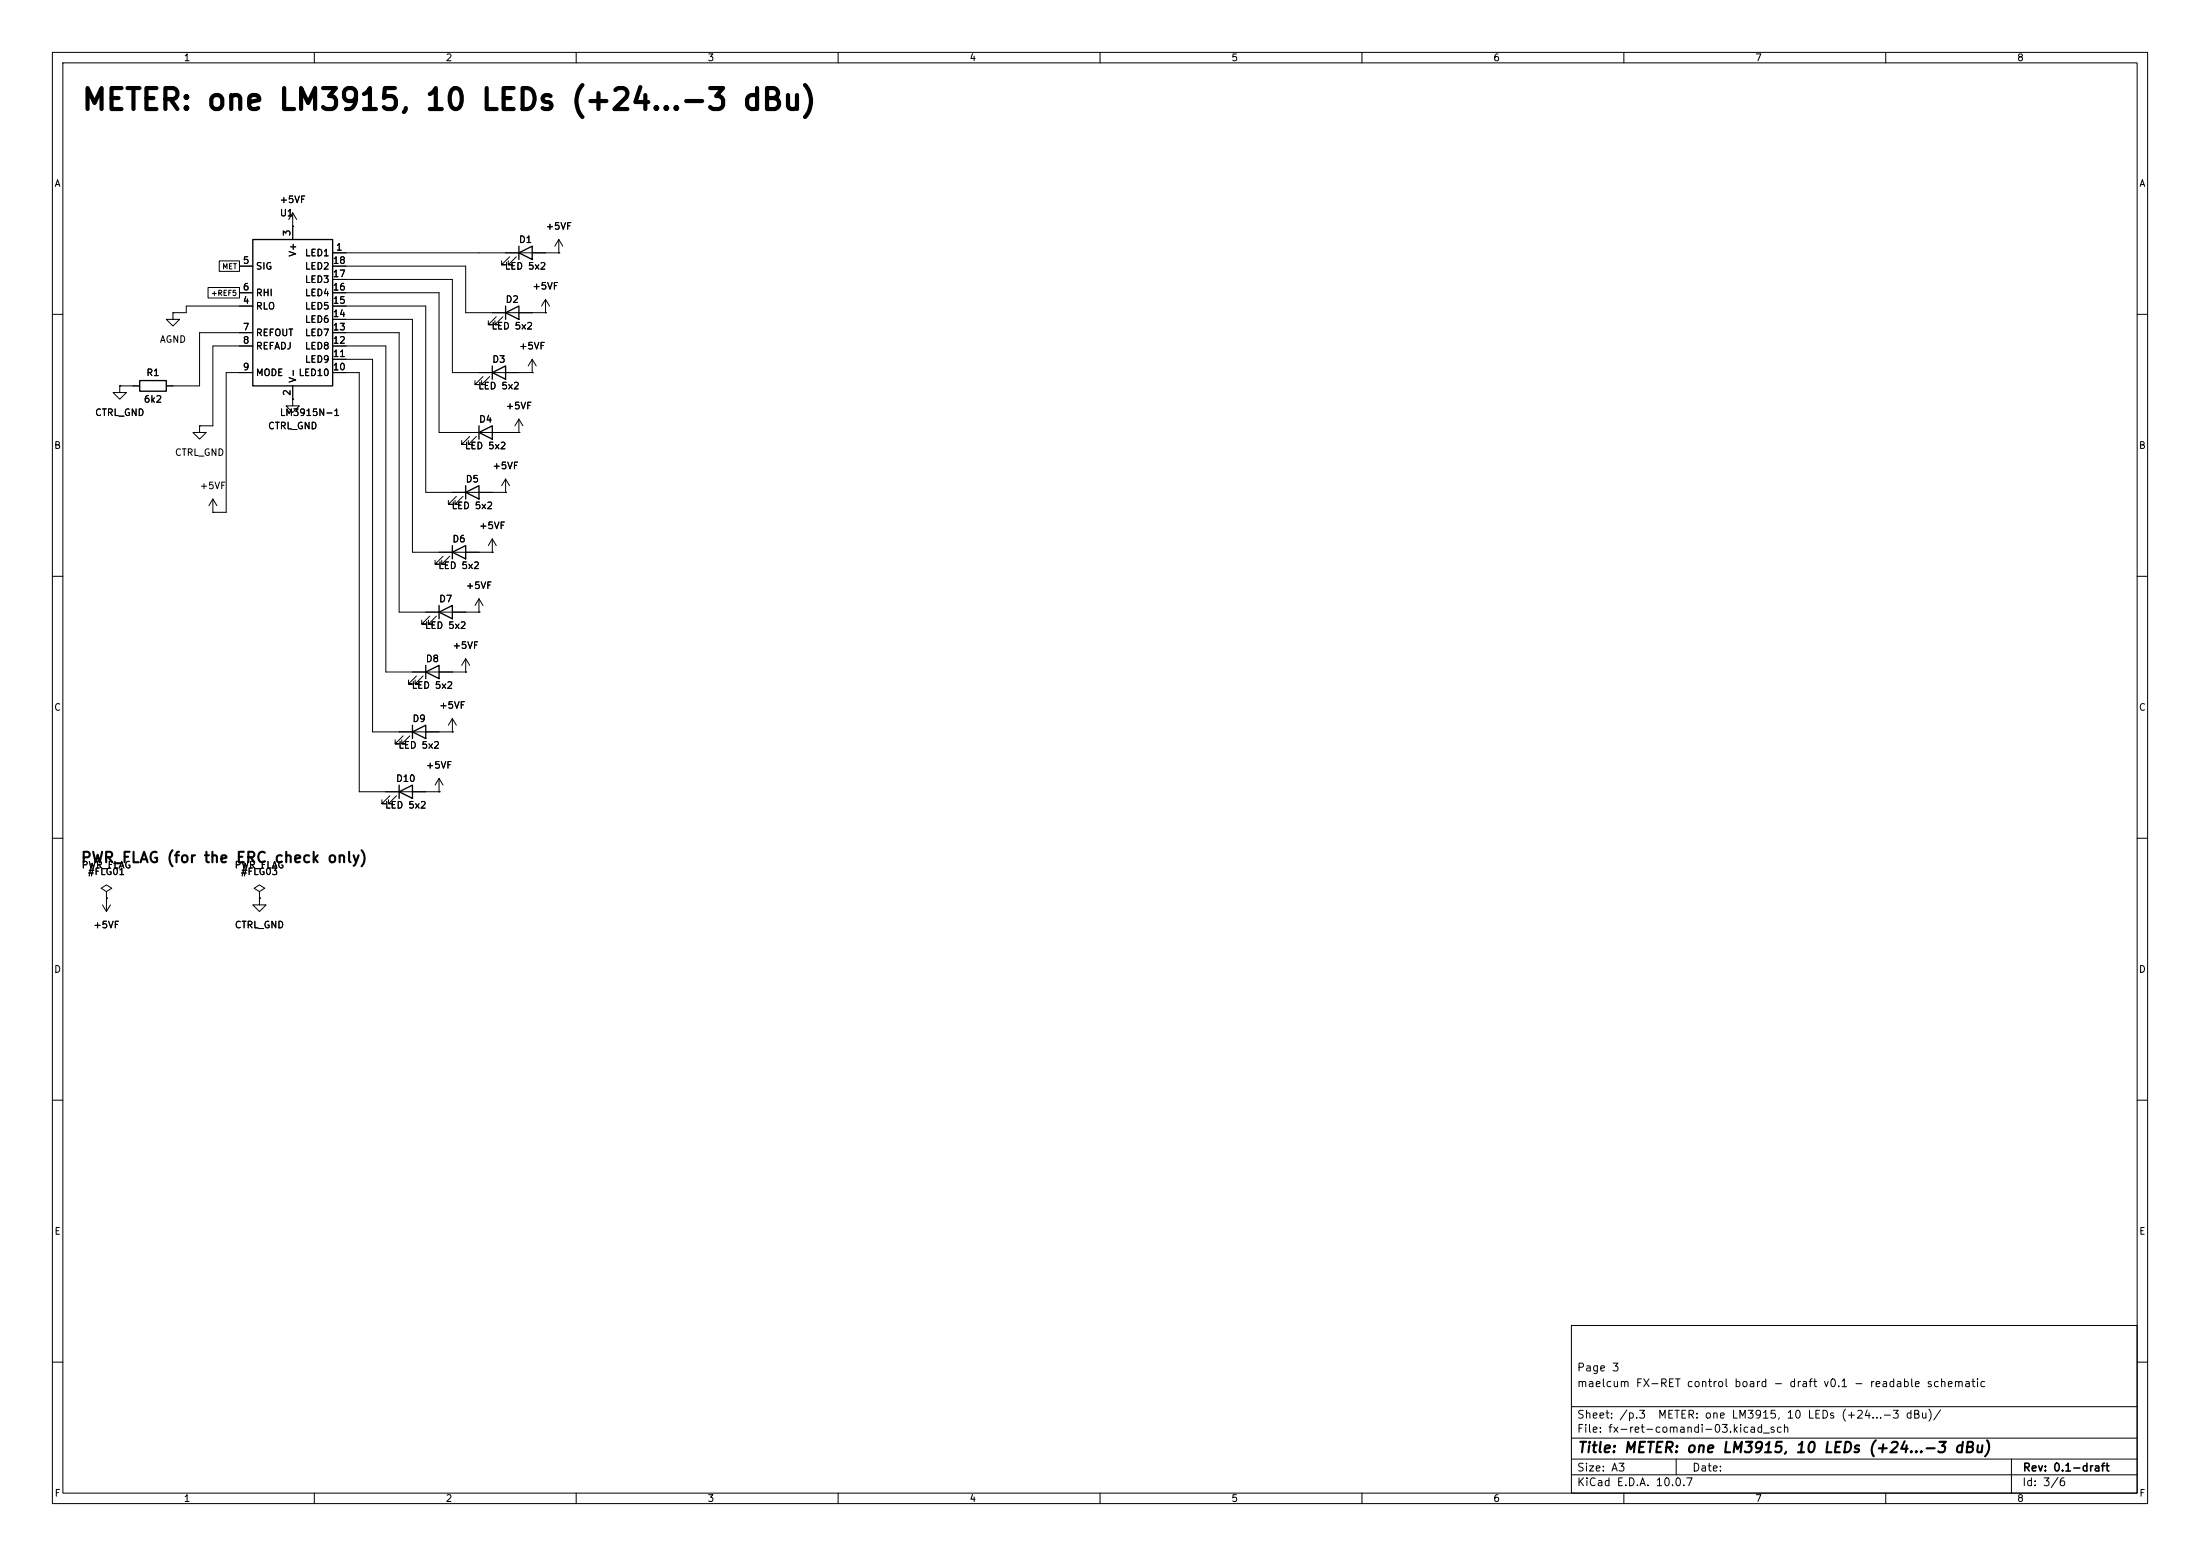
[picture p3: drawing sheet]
(kicad_sch
 (version 20260101)
 (generator "eeschema")
 (generator_version "10.0")
 (paper "A3")
 (title_block
  (title "METER: one LM3915, 10 LEDs (+24...-3 dBu)")
  (rev "0.1-draft")
  (comment 1 "maelcum FX-RET control board - draft v0.1 - readable schematic")
  (comment 2 "Page 3"))
 (lib_symbols
  (symbol
   "Driver_LED:LM3914N" (exclude_from_sim no) (in_bom yes) (on_board yes)
   (in_pos_files yes)
   (duplicate_pin_numbers_are_jumpers no)
   (property
    "Reference"
    "U" (at -6.35 14.224 0) (show_name no) (do_not_autoplace no) (effects (font (size 1.27 1.27))))
   (property
    "Value"
    "LM3914N" (at 5.588 14.224 0) (show_name no) (do_not_autoplace no) (effects (font (size 1.27 1.27))))
   (property
    "Footprint"
    "Package_DIP:DIP-18_W7.62mm" (at 0 0 0) (show_name no) (do_not_autoplace no) (hide yes) (effects (font (size 1.27 1.27))))
   (property
    "Datasheet"
    "https://www.ti.com/lit/ds/symlink/lm3914.pdf" (at 0 0 0) (show_name no) (do_not_autoplace no) (hide yes) (effects (font (size 1.27 1.27))))
   (property
    "Description"
    "10 LED Dot/Bar Display Driver, DIP-18" (at 0 0 0) (show_name no) (do_not_autoplace no) (hide yes) (effects (font (size 1.27 1.27))))
   (property
    "ki_keywords"
    "LED driver bar dot" (at 0 0 0) (show_name no) (do_not_autoplace no) (hide yes) (effects (font (size 1.27 1.27))))
   (property
    "ki_fp_filters"
    "DIP*W7.62mm*" (at 0 0 0) (show_name no) (do_not_autoplace no) (hide yes) (effects (font (size 1.27 1.27))))
   (symbol
    "LM3914N_0_1"
    (rectangle (start -7.62 12.7) (end 7.62 -15.24) (stroke (width 0.254) (type default)) (fill (type background))))
   (symbol
    "LM3914N_1_1"
    (pin
    open_collector
    line (at 10.16 10.16 180) (length 2.54) (name
    "LED1" (effects (font (size 1.27 1.27)))) (number
    "1" (effects (font (size 1.27 1.27)))))
    (pin
    power_in
    line (at 0 -17.78 90) (length 2.54) (name
    "V-" (effects (font (size 1.27 1.27)))) (number
    "2" (effects (font (size 1.27 1.27)))))
    (pin
    power_in
    line (at 0 15.24 270) (length 2.54) (name
    "V+" (effects (font (size 1.27 1.27)))) (number
    "3" (effects (font (size 1.27 1.27)))))
    (pin
    input
    line (at -10.16 0 0) (length 2.54) (name
    "RLO" (effects (font (size 1.27 1.27)))) (number
    "4" (effects (font (size 1.27 1.27)))))
    (pin
    input
    line (at -10.16 7.62 0) (length 2.54) (name
    "SIG" (effects (font (size 1.27 1.27)))) (number
    "5" (effects (font (size 1.27 1.27)))))
    (pin
    input
    line (at -10.16 2.54 0) (length 2.54) (name
    "RHI" (effects (font (size 1.27 1.27)))) (number
    "6" (effects (font (size 1.27 1.27)))))
    (pin
    output
    line (at -10.16 -5.08 0) (length 2.54) (name
    "REFOUT" (effects (font (size 1.27 1.27)))) (number
    "7" (effects (font (size 1.27 1.27)))))
    (pin
    input
    line (at -10.16 -7.62 0) (length 2.54) (name
    "REFADJ" (effects (font (size 1.27 1.27)))) (number
    "8" (effects (font (size 1.27 1.27)))))
    (pin
    input
    line (at -10.16 -12.7 0) (length 2.54) (name
    "MODE" (effects (font (size 1.27 1.27)))) (number
    "9" (effects (font (size 1.27 1.27)))))
    (pin
    open_collector
    line (at 10.16 -12.7 180) (length 2.54) (name
    "LED10" (effects (font (size 1.27 1.27)))) (number
    "10" (effects (font (size 1.27 1.27)))))
    (pin
    open_collector
    line (at 10.16 -10.16 180) (length 2.54) (name
    "LED9" (effects (font (size 1.27 1.27)))) (number
    "11" (effects (font (size 1.27 1.27)))))
    (pin
    open_collector
    line (at 10.16 -7.62 180) (length 2.54) (name
    "LED8" (effects (font (size 1.27 1.27)))) (number
    "12" (effects (font (size 1.27 1.27)))))
    (pin
    open_collector
    line (at 10.16 -5.08 180) (length 2.54) (name
    "LED7" (effects (font (size 1.27 1.27)))) (number
    "13" (effects (font (size 1.27 1.27)))))
    (pin
    open_collector
    line (at 10.16 -2.54 180) (length 2.54) (name
    "LED6" (effects (font (size 1.27 1.27)))) (number
    "14" (effects (font (size 1.27 1.27)))))
    (pin
    open_collector
    line (at 10.16 0 180) (length 2.54) (name
    "LED5" (effects (font (size 1.27 1.27)))) (number
    "15" (effects (font (size 1.27 1.27)))))
    (pin
    open_collector
    line (at 10.16 2.54 180) (length 2.54) (name
    "LED4" (effects (font (size 1.27 1.27)))) (number
    "16" (effects (font (size 1.27 1.27)))))
    (pin
    open_collector
    line (at 10.16 5.08 180) (length 2.54) (name
    "LED3" (effects (font (size 1.27 1.27)))) (number
    "17" (effects (font (size 1.27 1.27)))))
    (pin
    open_collector
    line (at 10.16 7.62 180) (length 2.54) (name
    "LED2" (effects (font (size 1.27 1.27)))) (number
    "18" (effects (font (size 1.27 1.27))))))
   (embedded_fonts no))
  (symbol
   "Device:LED"
   (pin_numbers (hide yes))
   (pin_names
    (offset 1.016) (hide yes)) (exclude_from_sim no) (in_bom yes) (on_board yes)
   (in_pos_files yes)
   (duplicate_pin_numbers_are_jumpers no)
   (property
    "Reference"
    "D" (at 0 2.54 0) (show_name no) (do_not_autoplace no) (effects (font (size 1.27 1.27))))
   (property
    "Value"
    "LED" (at 0 -2.54 0) (show_name no) (do_not_autoplace no) (effects (font (size 1.27 1.27))))
   (property
    "Footprint"
    "" (at 0 0 0) (show_name no) (do_not_autoplace no) (hide yes) (effects (font (size 1.27 1.27))))
   (property
    "Datasheet"
    "" (at 0 0 0) (show_name no) (do_not_autoplace no) (hide yes) (effects (font (size 1.27 1.27))))
   (property
    "Description"
    "Light emitting diode" (at 0 0 0) (show_name no) (do_not_autoplace no) (hide yes) (effects (font (size 1.27 1.27))))
   (property
    "Sim.Pins"
    "1=K 2=A" (at 0 0 0) (show_name no) (do_not_autoplace no) (hide yes) (effects (font (size 1.27 1.27))))
   (property
    "ki_keywords"
    "LED diode" (at 0 0 0) (show_name no) (do_not_autoplace no) (hide yes) (effects (font (size 1.27 1.27))))
   (property
    "ki_fp_filters"
    "LED* LED_SMD:* LED_THT:*" (at 0 0 0) (show_name no) (do_not_autoplace no) (hide yes) (effects (font (size 1.27 1.27))))
   (symbol
    "LED_0_1"
    (polyline (pts (xy -3.048 -0.762) (xy -4.572 -2.286) (xy -3.81 -2.286) (xy -4.572 -2.286) (xy -4.572 -1.524)) (stroke (width 0) (type default)) (fill (type none)))
    (polyline (pts (xy -1.778 -0.762) (xy -3.302 -2.286) (xy -2.54 -2.286) (xy -3.302 -2.286) (xy -3.302 -1.524)) (stroke (width 0) (type default)) (fill (type none)))
    (polyline (pts (xy -1.27 0) (xy 1.27 0)) (stroke (width 0) (type default)) (fill (type none)))
    (polyline (pts (xy -1.27 -1.27) (xy -1.27 1.27)) (stroke (width 0.254) (type default)) (fill (type none)))
    (polyline (pts (xy 1.27 -1.27) (xy 1.27 1.27) (xy -1.27 0) (xy 1.27 -1.27)) (stroke (width 0.254) (type default)) (fill (type none))))
   (symbol
    "LED_1_1"
    (pin
    passive
    line (at -3.81 0 0) (length 2.54) (name
    "K" (effects (font (size 1.27 1.27)))) (number
    "1" (effects (font (size 1.27 1.27)))))
    (pin
    passive
    line (at 3.81 0 180) (length 2.54) (name
    "A" (effects (font (size 1.27 1.27)))) (number
    "2" (effects (font (size 1.27 1.27))))))
   (embedded_fonts no))
  (symbol
   "power:+15V"
   (power global)
   (pin_numbers (hide yes))
   (pin_names
    (offset 0) (hide yes)) (exclude_from_sim no) (in_bom yes) (on_board yes)
   (in_pos_files yes)
   (duplicate_pin_numbers_are_jumpers no)
   (property
    "Reference"
    "#PWR" (at 0 -3.81 0) (show_name no) (do_not_autoplace no) (hide yes) (effects (font (size 1.27 1.27))))
   (property
    "Value"
    "+15V" (at 0 3.556 0) (show_name no) (do_not_autoplace no) (effects (font (size 1.27 1.27))))
   (property
    "Footprint"
    "" (at 0 0 0) (show_name no) (do_not_autoplace no) (hide yes) (effects (font (size 1.27 1.27))))
   (property
    "Datasheet"
    "" (at 0 0 0) (show_name no) (do_not_autoplace no) (hide yes) (effects (font (size 1.27 1.27))))
   (property
    "Description"
    "Power symbol creates a global label with name \"+15V\"" (at 0 0 0) (show_name no) (do_not_autoplace no) (hide yes) (effects (font (size 1.27 1.27))))
   (property
    "ki_keywords"
    "global power" (at 0 0 0) (show_name no) (do_not_autoplace no) (hide yes) (effects (font (size 1.27 1.27))))
   (symbol
    "+15V_0_1"
    (polyline (pts (xy -0.762 1.27) (xy 0 2.54)) (stroke (width 0) (type default)) (fill (type none)))
    (polyline (pts (xy 0 2.54) (xy 0.762 1.27)) (stroke (width 0) (type default)) (fill (type none)))
    (polyline (pts (xy 0 0) (xy 0 2.54)) (stroke (width 0) (type default)) (fill (type none))))
   (symbol
    "+15V_1_1"
    (pin
    power_in
    line (at 0 0 90) (length 0) (name
    "" (effects (font (size 1.27 1.27)))) (number
    "1" (effects (font (size 1.27 1.27))))))
   (embedded_fonts no))
  (symbol
   "power:GND"
   (power global)
   (pin_numbers (hide yes))
   (pin_names
    (offset 0) (hide yes)) (exclude_from_sim no) (in_bom yes) (on_board yes)
   (in_pos_files yes)
   (duplicate_pin_numbers_are_jumpers no)
   (property
    "Reference"
    "#PWR" (at 0 -6.35 0) (show_name no) (do_not_autoplace no) (hide yes) (effects (font (size 1.27 1.27))))
   (property
    "Value"
    "GND" (at 0 -3.81 0) (show_name no) (do_not_autoplace no) (effects (font (size 1.27 1.27))))
   (property
    "Footprint"
    "" (at 0 0 0) (show_name no) (do_not_autoplace no) (hide yes) (effects (font (size 1.27 1.27))))
   (property
    "Datasheet"
    "" (at 0 0 0) (show_name no) (do_not_autoplace no) (hide yes) (effects (font (size 1.27 1.27))))
   (property
    "Description"
    "Power symbol creates a global label with name \"GND\" , ground" (at 0 0 0) (show_name no) (do_not_autoplace no) (hide yes) (effects (font (size 1.27 1.27))))
   (property
    "ki_keywords"
    "global power" (at 0 0 0) (show_name no) (do_not_autoplace no) (hide yes) (effects (font (size 1.27 1.27))))
   (symbol
    "GND_0_1"
    (polyline (pts (xy 0 0) (xy 0 -1.27) (xy 1.27 -1.27) (xy 0 -2.54) (xy -1.27 -1.27) (xy 0 -1.27)) (stroke (width 0) (type default)) (fill (type none))))
   (symbol
    "GND_1_1"
    (pin
    power_in
    line (at 0 0 270) (length 0) (name
    "" (effects (font (size 1.27 1.27)))) (number
    "1" (effects (font (size 1.27 1.27))))))
   (embedded_fonts no))
  (symbol
   "Device:R"
   (pin_numbers (hide yes))
   (pin_names
    (offset 0)) (exclude_from_sim no) (in_bom yes) (on_board yes)
   (in_pos_files yes)
   (duplicate_pin_numbers_are_jumpers no)
   (property
    "Reference"
    "R" (at 2.032 0 90) (show_name no) (do_not_autoplace no) (effects (font (size 1.27 1.27))))
   (property
    "Value"
    "R" (at 0 0 90) (show_name no) (do_not_autoplace no) (effects (font (size 1.27 1.27))))
   (property
    "Footprint"
    "" (at -1.778 0 90) (show_name no) (do_not_autoplace no) (hide yes) (effects (font (size 1.27 1.27))))
   (property
    "Datasheet"
    "" (at 0 0 0) (show_name no) (do_not_autoplace no) (hide yes) (effects (font (size 1.27 1.27))))
   (property
    "Description"
    "Resistor" (at 0 0 0) (show_name no) (do_not_autoplace no) (hide yes) (effects (font (size 1.27 1.27))))
   (property
    "ki_keywords"
    "R res resistor" (at 0 0 0) (show_name no) (do_not_autoplace no) (hide yes) (effects (font (size 1.27 1.27))))
   (property
    "ki_fp_filters"
    "R_*" (at 0 0 0) (show_name no) (do_not_autoplace no) (hide yes) (effects (font (size 1.27 1.27))))
   (symbol
    "R_0_1"
    (rectangle (start -1.016 -2.54) (end 1.016 2.54) (stroke (width 0.254) (type default)) (fill (type none))))
   (symbol
    "R_1_1"
    (pin
    passive
    line (at 0 3.81 270) (length 1.27) (name
    "" (effects (font (size 1.27 1.27)))) (number
    "1" (effects (font (size 1.27 1.27)))))
    (pin
    passive
    line (at 0 -3.81 90) (length 1.27) (name
    "" (effects (font (size 1.27 1.27)))) (number
    "2" (effects (font (size 1.27 1.27))))))
   (embedded_fonts no))
  (symbol
   "power:PWR_FLAG"
   (power global)
   (pin_numbers (hide yes))
   (pin_names
    (offset 0) (hide yes)) (exclude_from_sim no) (in_bom yes) (on_board yes)
   (in_pos_files yes)
   (duplicate_pin_numbers_are_jumpers no)
   (property
    "Reference"
    "#FLG" (at 0 1.905 0) (show_name no) (do_not_autoplace no) (hide yes) (effects (font (size 1.27 1.27))))
   (property
    "Value"
    "PWR_FLAG" (at 0 3.81 0) (show_name no) (do_not_autoplace no) (effects (font (size 1.27 1.27))))
   (property
    "Footprint"
    "" (at 0 0 0) (show_name no) (do_not_autoplace no) (hide yes) (effects (font (size 1.27 1.27))))
   (property
    "Datasheet"
    "" (at 0 0 0) (show_name no) (do_not_autoplace no) (hide yes) (effects (font (size 1.27 1.27))))
   (property
    "Description"
    "Special symbol for telling ERC where power comes from" (at 0 0 0) (show_name no) (do_not_autoplace no) (hide yes) (effects (font (size 1.27 1.27))))
   (property
    "ki_keywords"
    "flag power" (at 0 0 0) (show_name no) (do_not_autoplace no) (hide yes) (effects (font (size 1.27 1.27))))
   (symbol
    "PWR_FLAG_0_0"
    (pin
    power_out
    line (at 0 0 90) (length 0) (name
    "" (effects (font (size 1.27 1.27)))) (number
    "1" (effects (font (size 1.27 1.27))))))
   (symbol
    "PWR_FLAG_0_1"
    (polyline (pts (xy 0 0) (xy 0 1.27) (xy -1.016 1.905) (xy 0 2.54) (xy 1.016 1.905) (xy 0 1.27)) (stroke (width 0) (type default)) (fill (type none))))
   (embedded_fonts no)))
 (text
  "METER: one LM3915, 10 LEDs (+24...-3 dBu)"
  (exclude_from_sim no)
  (at 15.24 21.59 0)
  (effects (font (size 4 4)
    (bold yes)) (justify left bottom)))
 (symbol
  (lib_id "Driver_LED:LM3914N")
  (at 55.88 58.42 0)
  (unit 1)
  (body_style 1)
  (exclude_from_sim no)
  (in_bom yes)
  (on_board yes)
  (dnp no)
  (property
   "Reference"
   "U1" (at 53.34 40.64 0) (effects (font (size 1.27 1.27)) (justify left)))
  (property
   "Value"
   "LM3915N-1" (at 53.34 78.74 0) (effects (font (size 1.27 1.27)) (justify left)))
  (property
   "Footprint"
   "Package_DIP:DIP-18_W7.62mm" (at 55.88 58.42 0) (effects (font (size 1.27 1.27)) (justify left) (hide yes)))
  (property
   "Datasheet"
   "" (at 55.88 58.42 0) (effects (font (size 1.27 1.27)) (justify left) (hide yes)))
  (property
   "Nota"
   "barra METER, 10 segmenti da 3 dB sotto +REF5; modo barra (MODE a V+); V- a CTRL_GND: le correnti dei LED restano fuori da AGND" (at 55.88 58.42 0) (effects (font (size 1.27 1.27)) (justify left) (hide yes)))
  (pin
   "1")
  (pin
   "2")
  (pin
   "3")
  (pin
   "4")
  (pin
   "5")
  (pin
   "6")
  (pin
   "7")
  (pin
   "8")
  (pin
   "9")
  (pin
   "10")
  (pin
   "11")
  (pin
   "12")
  (pin
   "13")
  (pin
   "14")
  (pin
   "15")
  (pin
   "16")
  (pin
   "17")
  (pin
   "18")
  (instances (project
    "fx-ret-comandi" (path
    "/98a1ab3a-1169-5542-a25f-c364f981c8a1/ee91338d-f47b-5966-a663-c1560226fdbf" (reference "U1") (unit 1)))))
 (wire
  (pts (xy 66.04 48.26) (xy 91.44 48.26))
  (stroke (width 0) (type default)))
 (symbol
  (lib_id "Device:LED")
  (at 100.33 48.26 0)
  (unit 1)
  (body_style 1)
  (exclude_from_sim no)
  (in_bom yes)
  (on_board yes)
  (dnp no)
  (property
   "Reference"
   "D1" (at 100.33 45.72 0) (effects (font (size 1.27 1.27))))
  (property
   "Value"
   "LED 5x2" (at 100.33 50.8 0) (effects (font (size 1.27 1.27))))
  (property
   "Footprint"
   "LED_THT:LED_Rectangular_W5.0mm_H2.0mm" (at 100.33 48.26 0) (effects (font (size 1.27 1.27)) (justify left) (hide yes)))
  (property
   "Datasheet"
   "" (at 100.33 48.26 0) (effects (font (size 1.27 1.27)) (justify left) (hide yes)))
  (property
   "Nota"
   "barra METER, segmento 1 di 10 (1 = soglia più bassa); colore: metering §3" (at 100.33 48.26 0) (effects (font (size 1.27 1.27)) (justify left) (hide yes)))
  (pin
   "1")
  (pin
   "2")
  (instances (project
    "fx-ret-comandi" (path
    "/98a1ab3a-1169-5542-a25f-c364f981c8a1/ee91338d-f47b-5966-a663-c1560226fdbf" (reference "D1") (unit 1)))))
 (wire
  (pts (xy 91.44 48.26) (xy 96.52 48.26))
  (stroke (width 0) (type default)))
 (wire
  (pts (xy 104.14 48.26) (xy 106.68 48.26))
  (stroke (width 0) (type default)))
 (symbol
  (lib_id "power:+15V")
  (at 106.68 48.26 0)
  (unit 1)
  (body_style 1)
  (exclude_from_sim no)
  (in_bom yes)
  (on_board yes)
  (dnp no)
  (property
   "Reference"
   "#PWR001" (at 106.68 48.26 0) (effects (font (size 1.27 1.27)) (justify left) (hide yes)))
  (property
   "Value"
   "+5VF" (at 106.68 43.18 0) (effects (font (size 1.27 1.27))))
  (property
   "Footprint"
   "" (at 106.68 48.26 0) (effects (font (size 1.27 1.27)) (justify left) (hide yes)))
  (property
   "Datasheet"
   "" (at 106.68 48.26 0) (effects (font (size 1.27 1.27)) (justify left) (hide yes)))
  (pin
   "1")
  (instances (project
    "fx-ret-comandi" (path
    "/98a1ab3a-1169-5542-a25f-c364f981c8a1/ee91338d-f47b-5966-a663-c1560226fdbf" (reference "#PWR001") (unit 1)))))
 (wire
  (pts (xy 66.04 50.8) (xy 88.9 50.8))
  (stroke (width 0) (type default)))
 (wire
  (pts (xy 88.9 50.8) (xy 88.9 59.69))
  (stroke (width 0) (type default)))
 (symbol
  (lib_id "Device:LED")
  (at 97.79 59.69 0)
  (unit 1)
  (body_style 1)
  (exclude_from_sim no)
  (in_bom yes)
  (on_board yes)
  (dnp no)
  (property
   "Reference"
   "D2" (at 97.79 57.15 0) (effects (font (size 1.27 1.27))))
  (property
   "Value"
   "LED 5x2" (at 97.79 62.23 0) (effects (font (size 1.27 1.27))))
  (property
   "Footprint"
   "LED_THT:LED_Rectangular_W5.0mm_H2.0mm" (at 97.79 59.69 0) (effects (font (size 1.27 1.27)) (justify left) (hide yes)))
  (property
   "Datasheet"
   "" (at 97.79 59.69 0) (effects (font (size 1.27 1.27)) (justify left) (hide yes)))
  (property
   "Nota"
   "barra METER, segmento 2 di 10 (1 = soglia più bassa); colore: metering §3" (at 97.79 59.69 0) (effects (font (size 1.27 1.27)) (justify left) (hide yes)))
  (pin
   "1")
  (pin
   "2")
  (instances (project
    "fx-ret-comandi" (path
    "/98a1ab3a-1169-5542-a25f-c364f981c8a1/ee91338d-f47b-5966-a663-c1560226fdbf" (reference "D2") (unit 1)))))
 (wire
  (pts (xy 88.9 59.69) (xy 93.98 59.69))
  (stroke (width 0) (type default)))
 (wire
  (pts (xy 101.6 59.69) (xy 104.14 59.69))
  (stroke (width 0) (type default)))
 (symbol
  (lib_id "power:+15V")
  (at 104.14 59.69 0)
  (unit 1)
  (body_style 1)
  (exclude_from_sim no)
  (in_bom yes)
  (on_board yes)
  (dnp no)
  (property
   "Reference"
   "#PWR002" (at 104.14 59.69 0) (effects (font (size 1.27 1.27)) (justify left) (hide yes)))
  (property
   "Value"
   "+5VF" (at 104.14 54.61 0) (effects (font (size 1.27 1.27))))
  (property
   "Footprint"
   "" (at 104.14 59.69 0) (effects (font (size 1.27 1.27)) (justify left) (hide yes)))
  (property
   "Datasheet"
   "" (at 104.14 59.69 0) (effects (font (size 1.27 1.27)) (justify left) (hide yes)))
  (pin
   "1")
  (instances (project
    "fx-ret-comandi" (path
    "/98a1ab3a-1169-5542-a25f-c364f981c8a1/ee91338d-f47b-5966-a663-c1560226fdbf" (reference "#PWR002") (unit 1)))))
 (wire
  (pts (xy 66.04 53.34) (xy 86.36 53.34))
  (stroke (width 0) (type default)))
 (wire
  (pts (xy 86.36 53.34) (xy 86.36 71.12))
  (stroke (width 0) (type default)))
 (symbol
  (lib_id "Device:LED")
  (at 95.25 71.12 0)
  (unit 1)
  (body_style 1)
  (exclude_from_sim no)
  (in_bom yes)
  (on_board yes)
  (dnp no)
  (property
   "Reference"
   "D3" (at 95.25 68.58 0) (effects (font (size 1.27 1.27))))
  (property
   "Value"
   "LED 5x2" (at 95.25 73.66 0) (effects (font (size 1.27 1.27))))
  (property
   "Footprint"
   "LED_THT:LED_Rectangular_W5.0mm_H2.0mm" (at 95.25 71.12 0) (effects (font (size 1.27 1.27)) (justify left) (hide yes)))
  (property
   "Datasheet"
   "" (at 95.25 71.12 0) (effects (font (size 1.27 1.27)) (justify left) (hide yes)))
  (property
   "Nota"
   "barra METER, segmento 3 di 10 (1 = soglia più bassa); colore: metering §3" (at 95.25 71.12 0) (effects (font (size 1.27 1.27)) (justify left) (hide yes)))
  (pin
   "1")
  (pin
   "2")
  (instances (project
    "fx-ret-comandi" (path
    "/98a1ab3a-1169-5542-a25f-c364f981c8a1/ee91338d-f47b-5966-a663-c1560226fdbf" (reference "D3") (unit 1)))))
 (wire
  (pts (xy 86.36 71.12) (xy 91.44 71.12))
  (stroke (width 0) (type default)))
 (wire
  (pts (xy 101.6 71.12) (xy 99.06 71.12))
  (stroke (width 0) (type default)))
 (symbol
  (lib_id "power:+15V")
  (at 101.6 71.12 0)
  (unit 1)
  (body_style 1)
  (exclude_from_sim no)
  (in_bom yes)
  (on_board yes)
  (dnp no)
  (property
   "Reference"
   "#PWR003" (at 101.6 71.12 0) (effects (font (size 1.27 1.27)) (justify left) (hide yes)))
  (property
   "Value"
   "+5VF" (at 101.6 66.04 0) (effects (font (size 1.27 1.27))))
  (property
   "Footprint"
   "" (at 101.6 71.12 0) (effects (font (size 1.27 1.27)) (justify left) (hide yes)))
  (property
   "Datasheet"
   "" (at 101.6 71.12 0) (effects (font (size 1.27 1.27)) (justify left) (hide yes)))
  (pin
   "1")
  (instances (project
    "fx-ret-comandi" (path
    "/98a1ab3a-1169-5542-a25f-c364f981c8a1/ee91338d-f47b-5966-a663-c1560226fdbf" (reference "#PWR003") (unit 1)))))
 (wire
  (pts (xy 66.04 55.88) (xy 83.82 55.88))
  (stroke (width 0) (type default)))
 (wire
  (pts (xy 83.82 55.88) (xy 83.82 82.55))
  (stroke (width 0) (type default)))
 (symbol
  (lib_id "Device:LED")
  (at 92.71 82.55 0)
  (unit 1)
  (body_style 1)
  (exclude_from_sim no)
  (in_bom yes)
  (on_board yes)
  (dnp no)
  (property
   "Reference"
   "D4" (at 92.71 80.01 0) (effects (font (size 1.27 1.27))))
  (property
   "Value"
   "LED 5x2" (at 92.71 85.09 0) (effects (font (size 1.27 1.27))))
  (property
   "Footprint"
   "LED_THT:LED_Rectangular_W5.0mm_H2.0mm" (at 92.71 82.55 0) (effects (font (size 1.27 1.27)) (justify left) (hide yes)))
  (property
   "Datasheet"
   "" (at 92.71 82.55 0) (effects (font (size 1.27 1.27)) (justify left) (hide yes)))
  (property
   "Nota"
   "barra METER, segmento 4 di 10 (1 = soglia più bassa); colore: metering §3" (at 92.71 82.55 0) (effects (font (size 1.27 1.27)) (justify left) (hide yes)))
  (pin
   "1")
  (pin
   "2")
  (instances (project
    "fx-ret-comandi" (path
    "/98a1ab3a-1169-5542-a25f-c364f981c8a1/ee91338d-f47b-5966-a663-c1560226fdbf" (reference "D4") (unit 1)))))
 (wire
  (pts (xy 83.82 82.55) (xy 88.9 82.55))
  (stroke (width 0) (type default)))
 (wire
  (pts (xy 96.52 82.55) (xy 99.06 82.55))
  (stroke (width 0) (type default)))
 (symbol
  (lib_id "power:+15V")
  (at 99.06 82.55 0)
  (unit 1)
  (body_style 1)
  (exclude_from_sim no)
  (in_bom yes)
  (on_board yes)
  (dnp no)
  (property
   "Reference"
   "#PWR004" (at 99.06 82.55 0) (effects (font (size 1.27 1.27)) (justify left) (hide yes)))
  (property
   "Value"
   "+5VF" (at 99.06 77.47 0) (effects (font (size 1.27 1.27))))
  (property
   "Footprint"
   "" (at 99.06 82.55 0) (effects (font (size 1.27 1.27)) (justify left) (hide yes)))
  (property
   "Datasheet"
   "" (at 99.06 82.55 0) (effects (font (size 1.27 1.27)) (justify left) (hide yes)))
  (pin
   "1")
  (instances (project
    "fx-ret-comandi" (path
    "/98a1ab3a-1169-5542-a25f-c364f981c8a1/ee91338d-f47b-5966-a663-c1560226fdbf" (reference "#PWR004") (unit 1)))))
 (wire
  (pts (xy 66.04 58.42) (xy 81.28 58.42))
  (stroke (width 0) (type default)))
 (wire
  (pts (xy 81.28 58.42) (xy 81.28 93.98))
  (stroke (width 0) (type default)))
 (symbol
  (lib_id "Device:LED")
  (at 90.17 93.98 0)
  (unit 1)
  (body_style 1)
  (exclude_from_sim no)
  (in_bom yes)
  (on_board yes)
  (dnp no)
  (property
   "Reference"
   "D5" (at 90.17 91.44 0) (effects (font (size 1.27 1.27))))
  (property
   "Value"
   "LED 5x2" (at 90.17 96.52 0) (effects (font (size 1.27 1.27))))
  (property
   "Footprint"
   "LED_THT:LED_Rectangular_W5.0mm_H2.0mm" (at 90.17 93.98 0) (effects (font (size 1.27 1.27)) (justify left) (hide yes)))
  (property
   "Datasheet"
   "" (at 90.17 93.98 0) (effects (font (size 1.27 1.27)) (justify left) (hide yes)))
  (property
   "Nota"
   "barra METER, segmento 5 di 10 (1 = soglia più bassa); colore: metering §3" (at 90.17 93.98 0) (effects (font (size 1.27 1.27)) (justify left) (hide yes)))
  (pin
   "1")
  (pin
   "2")
  (instances (project
    "fx-ret-comandi" (path
    "/98a1ab3a-1169-5542-a25f-c364f981c8a1/ee91338d-f47b-5966-a663-c1560226fdbf" (reference "D5") (unit 1)))))
 (wire
  (pts (xy 81.28 93.98) (xy 86.36 93.98))
  (stroke (width 0) (type default)))
 (wire
  (pts (xy 96.52 93.98) (xy 93.98 93.98))
  (stroke (width 0) (type default)))
 (symbol
  (lib_id "power:+15V")
  (at 96.52 93.98 0)
  (unit 1)
  (body_style 1)
  (exclude_from_sim no)
  (in_bom yes)
  (on_board yes)
  (dnp no)
  (property
   "Reference"
   "#PWR005" (at 96.52 93.98 0) (effects (font (size 1.27 1.27)) (justify left) (hide yes)))
  (property
   "Value"
   "+5VF" (at 96.52 88.9 0) (effects (font (size 1.27 1.27))))
  (property
   "Footprint"
   "" (at 96.52 93.98 0) (effects (font (size 1.27 1.27)) (justify left) (hide yes)))
  (property
   "Datasheet"
   "" (at 96.52 93.98 0) (effects (font (size 1.27 1.27)) (justify left) (hide yes)))
  (pin
   "1")
  (instances (project
    "fx-ret-comandi" (path
    "/98a1ab3a-1169-5542-a25f-c364f981c8a1/ee91338d-f47b-5966-a663-c1560226fdbf" (reference "#PWR005") (unit 1)))))
 (wire
  (pts (xy 66.04 60.96) (xy 78.74 60.96))
  (stroke (width 0) (type default)))
 (wire
  (pts (xy 78.74 60.96) (xy 78.74 105.41))
  (stroke (width 0) (type default)))
 (symbol
  (lib_id "Device:LED")
  (at 87.63 105.41 0)
  (unit 1)
  (body_style 1)
  (exclude_from_sim no)
  (in_bom yes)
  (on_board yes)
  (dnp no)
  (property
   "Reference"
   "D6" (at 87.63 102.87 0) (effects (font (size 1.27 1.27))))
  (property
   "Value"
   "LED 5x2" (at 87.63 107.95 0) (effects (font (size 1.27 1.27))))
  (property
   "Footprint"
   "LED_THT:LED_Rectangular_W5.0mm_H2.0mm" (at 87.63 105.41 0) (effects (font (size 1.27 1.27)) (justify left) (hide yes)))
  (property
   "Datasheet"
   "" (at 87.63 105.41 0) (effects (font (size 1.27 1.27)) (justify left) (hide yes)))
  (property
   "Nota"
   "barra METER, segmento 6 di 10 (1 = soglia più bassa); colore: metering §3" (at 87.63 105.41 0) (effects (font (size 1.27 1.27)) (justify left) (hide yes)))
  (pin
   "1")
  (pin
   "2")
  (instances (project
    "fx-ret-comandi" (path
    "/98a1ab3a-1169-5542-a25f-c364f981c8a1/ee91338d-f47b-5966-a663-c1560226fdbf" (reference "D6") (unit 1)))))
 (wire
  (pts (xy 78.74 105.41) (xy 83.82 105.41))
  (stroke (width 0) (type default)))
 (wire
  (pts (xy 91.44 105.41) (xy 93.98 105.41))
  (stroke (width 0) (type default)))
 (symbol
  (lib_id "power:+15V")
  (at 93.98 105.41 0)
  (unit 1)
  (body_style 1)
  (exclude_from_sim no)
  (in_bom yes)
  (on_board yes)
  (dnp no)
  (property
   "Reference"
   "#PWR006" (at 93.98 105.41 0) (effects (font (size 1.27 1.27)) (justify left) (hide yes)))
  (property
   "Value"
   "+5VF" (at 93.98 100.33 0) (effects (font (size 1.27 1.27))))
  (property
   "Footprint"
   "" (at 93.98 105.41 0) (effects (font (size 1.27 1.27)) (justify left) (hide yes)))
  (property
   "Datasheet"
   "" (at 93.98 105.41 0) (effects (font (size 1.27 1.27)) (justify left) (hide yes)))
  (pin
   "1")
  (instances (project
    "fx-ret-comandi" (path
    "/98a1ab3a-1169-5542-a25f-c364f981c8a1/ee91338d-f47b-5966-a663-c1560226fdbf" (reference "#PWR006") (unit 1)))))
 (wire
  (pts (xy 66.04 63.5) (xy 76.2 63.5))
  (stroke (width 0) (type default)))
 (wire
  (pts (xy 76.2 63.5) (xy 76.2 116.84))
  (stroke (width 0) (type default)))
 (symbol
  (lib_id "Device:LED")
  (at 85.09 116.84 0)
  (unit 1)
  (body_style 1)
  (exclude_from_sim no)
  (in_bom yes)
  (on_board yes)
  (dnp no)
  (property
   "Reference"
   "D7" (at 85.09 114.3 0) (effects (font (size 1.27 1.27))))
  (property
   "Value"
   "LED 5x2" (at 85.09 119.38 0) (effects (font (size 1.27 1.27))))
  (property
   "Footprint"
   "LED_THT:LED_Rectangular_W5.0mm_H2.0mm" (at 85.09 116.84 0) (effects (font (size 1.27 1.27)) (justify left) (hide yes)))
  (property
   "Datasheet"
   "" (at 85.09 116.84 0) (effects (font (size 1.27 1.27)) (justify left) (hide yes)))
  (property
   "Nota"
   "barra METER, segmento 7 di 10 (1 = soglia più bassa); colore: metering §3" (at 85.09 116.84 0) (effects (font (size 1.27 1.27)) (justify left) (hide yes)))
  (pin
   "1")
  (pin
   "2")
  (instances (project
    "fx-ret-comandi" (path
    "/98a1ab3a-1169-5542-a25f-c364f981c8a1/ee91338d-f47b-5966-a663-c1560226fdbf" (reference "D7") (unit 1)))))
 (wire
  (pts (xy 76.2 116.84) (xy 81.28 116.84))
  (stroke (width 0) (type default)))
 (wire
  (pts (xy 91.44 116.84) (xy 88.9 116.84))
  (stroke (width 0) (type default)))
 (symbol
  (lib_id "power:+15V")
  (at 91.44 116.84 0)
  (unit 1)
  (body_style 1)
  (exclude_from_sim no)
  (in_bom yes)
  (on_board yes)
  (dnp no)
  (property
   "Reference"
   "#PWR007" (at 91.44 116.84 0) (effects (font (size 1.27 1.27)) (justify left) (hide yes)))
  (property
   "Value"
   "+5VF" (at 91.44 111.76 0) (effects (font (size 1.27 1.27))))
  (property
   "Footprint"
   "" (at 91.44 116.84 0) (effects (font (size 1.27 1.27)) (justify left) (hide yes)))
  (property
   "Datasheet"
   "" (at 91.44 116.84 0) (effects (font (size 1.27 1.27)) (justify left) (hide yes)))
  (pin
   "1")
  (instances (project
    "fx-ret-comandi" (path
    "/98a1ab3a-1169-5542-a25f-c364f981c8a1/ee91338d-f47b-5966-a663-c1560226fdbf" (reference "#PWR007") (unit 1)))))
 (wire
  (pts (xy 66.04 66.04) (xy 73.66 66.04))
  (stroke (width 0) (type default)))
 (wire
  (pts (xy 73.66 66.04) (xy 73.66 128.27))
  (stroke (width 0) (type default)))
 (symbol
  (lib_id "Device:LED")
  (at 82.55 128.27 0)
  (unit 1)
  (body_style 1)
  (exclude_from_sim no)
  (in_bom yes)
  (on_board yes)
  (dnp no)
  (property
   "Reference"
   "D8" (at 82.55 125.73 0) (effects (font (size 1.27 1.27))))
  (property
   "Value"
   "LED 5x2" (at 82.55 130.81 0) (effects (font (size 1.27 1.27))))
  (property
   "Footprint"
   "LED_THT:LED_Rectangular_W5.0mm_H2.0mm" (at 82.55 128.27 0) (effects (font (size 1.27 1.27)) (justify left) (hide yes)))
  (property
   "Datasheet"
   "" (at 82.55 128.27 0) (effects (font (size 1.27 1.27)) (justify left) (hide yes)))
  (property
   "Nota"
   "barra METER, segmento 8 di 10 (1 = soglia più bassa); colore: metering §3" (at 82.55 128.27 0) (effects (font (size 1.27 1.27)) (justify left) (hide yes)))
  (pin
   "1")
  (pin
   "2")
  (instances (project
    "fx-ret-comandi" (path
    "/98a1ab3a-1169-5542-a25f-c364f981c8a1/ee91338d-f47b-5966-a663-c1560226fdbf" (reference "D8") (unit 1)))))
 (wire
  (pts (xy 73.66 128.27) (xy 78.74 128.27))
  (stroke (width 0) (type default)))
 (wire
  (pts (xy 86.36 128.27) (xy 88.9 128.27))
  (stroke (width 0) (type default)))
 (symbol
  (lib_id "power:+15V")
  (at 88.9 128.27 0)
  (unit 1)
  (body_style 1)
  (exclude_from_sim no)
  (in_bom yes)
  (on_board yes)
  (dnp no)
  (property
   "Reference"
   "#PWR008" (at 88.9 128.27 0) (effects (font (size 1.27 1.27)) (justify left) (hide yes)))
  (property
   "Value"
   "+5VF" (at 88.9 123.19 0) (effects (font (size 1.27 1.27))))
  (property
   "Footprint"
   "" (at 88.9 128.27 0) (effects (font (size 1.27 1.27)) (justify left) (hide yes)))
  (property
   "Datasheet"
   "" (at 88.9 128.27 0) (effects (font (size 1.27 1.27)) (justify left) (hide yes)))
  (pin
   "1")
  (instances (project
    "fx-ret-comandi" (path
    "/98a1ab3a-1169-5542-a25f-c364f981c8a1/ee91338d-f47b-5966-a663-c1560226fdbf" (reference "#PWR008") (unit 1)))))
 (wire
  (pts (xy 66.04 68.58) (xy 71.12 68.58))
  (stroke (width 0) (type default)))
 (wire
  (pts (xy 71.12 68.58) (xy 71.12 139.7))
  (stroke (width 0) (type default)))
 (symbol
  (lib_id "Device:LED")
  (at 80.01 139.7 0)
  (unit 1)
  (body_style 1)
  (exclude_from_sim no)
  (in_bom yes)
  (on_board yes)
  (dnp no)
  (property
   "Reference"
   "D9" (at 80.01 137.16 0) (effects (font (size 1.27 1.27))))
  (property
   "Value"
   "LED 5x2" (at 80.01 142.24 0) (effects (font (size 1.27 1.27))))
  (property
   "Footprint"
   "LED_THT:LED_Rectangular_W5.0mm_H2.0mm" (at 80.01 139.7 0) (effects (font (size 1.27 1.27)) (justify left) (hide yes)))
  (property
   "Datasheet"
   "" (at 80.01 139.7 0) (effects (font (size 1.27 1.27)) (justify left) (hide yes)))
  (property
   "Nota"
   "barra METER, segmento 9 di 10 (1 = soglia più bassa); colore: metering §3" (at 80.01 139.7 0) (effects (font (size 1.27 1.27)) (justify left) (hide yes)))
  (pin
   "1")
  (pin
   "2")
  (instances (project
    "fx-ret-comandi" (path
    "/98a1ab3a-1169-5542-a25f-c364f981c8a1/ee91338d-f47b-5966-a663-c1560226fdbf" (reference "D9") (unit 1)))))
 (wire
  (pts (xy 71.12 139.7) (xy 76.2 139.7))
  (stroke (width 0) (type default)))
 (wire
  (pts (xy 83.82 139.7) (xy 86.36 139.7))
  (stroke (width 0) (type default)))
 (symbol
  (lib_id "power:+15V")
  (at 86.36 139.7 0)
  (unit 1)
  (body_style 1)
  (exclude_from_sim no)
  (in_bom yes)
  (on_board yes)
  (dnp no)
  (property
   "Reference"
   "#PWR009" (at 86.36 139.7 0) (effects (font (size 1.27 1.27)) (justify left) (hide yes)))
  (property
   "Value"
   "+5VF" (at 86.36 134.62 0) (effects (font (size 1.27 1.27))))
  (property
   "Footprint"
   "" (at 86.36 139.7 0) (effects (font (size 1.27 1.27)) (justify left) (hide yes)))
  (property
   "Datasheet"
   "" (at 86.36 139.7 0) (effects (font (size 1.27 1.27)) (justify left) (hide yes)))
  (pin
   "1")
  (instances (project
    "fx-ret-comandi" (path
    "/98a1ab3a-1169-5542-a25f-c364f981c8a1/ee91338d-f47b-5966-a663-c1560226fdbf" (reference "#PWR009") (unit 1)))))
 (wire
  (pts (xy 66.04 71.12) (xy 68.58 71.12))
  (stroke (width 0) (type default)))
 (wire
  (pts (xy 68.58 71.12) (xy 68.58 151.13))
  (stroke (width 0) (type default)))
 (symbol
  (lib_id "Device:LED")
  (at 77.47 151.13 0)
  (unit 1)
  (body_style 1)
  (exclude_from_sim no)
  (in_bom yes)
  (on_board yes)
  (dnp no)
  (property
   "Reference"
   "D10" (at 77.47 148.59 0) (effects (font (size 1.27 1.27))))
  (property
   "Value"
   "LED 5x2" (at 77.47 153.67 0) (effects (font (size 1.27 1.27))))
  (property
   "Footprint"
   "LED_THT:LED_Rectangular_W5.0mm_H2.0mm" (at 77.47 151.13 0) (effects (font (size 1.27 1.27)) (justify left) (hide yes)))
  (property
   "Datasheet"
   "" (at 77.47 151.13 0) (effects (font (size 1.27 1.27)) (justify left) (hide yes)))
  (property
   "Nota"
   "barra METER, segmento 10 di 10 (1 = soglia più bassa); colore: metering §3" (at 77.47 151.13 0) (effects (font (size 1.27 1.27)) (justify left) (hide yes)))
  (pin
   "1")
  (pin
   "2")
  (instances (project
    "fx-ret-comandi" (path
    "/98a1ab3a-1169-5542-a25f-c364f981c8a1/ee91338d-f47b-5966-a663-c1560226fdbf" (reference "D10") (unit 1)))))
 (wire
  (pts (xy 68.58 151.13) (xy 73.66 151.13))
  (stroke (width 0) (type default)))
 (wire
  (pts (xy 83.82 151.13) (xy 81.28 151.13))
  (stroke (width 0) (type default)))
 (symbol
  (lib_id "power:+15V")
  (at 83.82 151.13 0)
  (unit 1)
  (body_style 1)
  (exclude_from_sim no)
  (in_bom yes)
  (on_board yes)
  (dnp no)
  (property
   "Reference"
   "#PWR010" (at 83.82 151.13 0) (effects (font (size 1.27 1.27)) (justify left) (hide yes)))
  (property
   "Value"
   "+5VF" (at 83.82 146.05 0) (effects (font (size 1.27 1.27))))
  (property
   "Footprint"
   "" (at 83.82 151.13 0) (effects (font (size 1.27 1.27)) (justify left) (hide yes)))
  (property
   "Datasheet"
   "" (at 83.82 151.13 0) (effects (font (size 1.27 1.27)) (justify left) (hide yes)))
  (pin
   "1")
  (instances (project
    "fx-ret-comandi" (path
    "/98a1ab3a-1169-5542-a25f-c364f981c8a1/ee91338d-f47b-5966-a663-c1560226fdbf" (reference "#PWR010") (unit 1)))))
 (symbol
  (lib_id "power:GND")
  (at 55.88 76.2 0)
  (unit 1)
  (body_style 1)
  (exclude_from_sim no)
  (in_bom yes)
  (on_board yes)
  (dnp no)
  (property
   "Reference"
   "#PWR011" (at 55.88 76.2 0) (effects (font (size 1.27 1.27)) (justify left) (hide yes)))
  (property
   "Value"
   "CTRL_GND" (at 55.88 81.28 0) (effects (font (size 1.27 1.27))))
  (property
   "Footprint"
   "" (at 55.88 76.2 0) (effects (font (size 1.27 1.27)) (justify left) (hide yes)))
  (property
   "Datasheet"
   "" (at 55.88 76.2 0) (effects (font (size 1.27 1.27)) (justify left) (hide yes)))
  (pin
   "1")
  (instances (project
    "fx-ret-comandi" (path
    "/98a1ab3a-1169-5542-a25f-c364f981c8a1/ee91338d-f47b-5966-a663-c1560226fdbf" (reference "#PWR011") (unit 1)))))
 (symbol
  (lib_id "power:+15V")
  (at 55.88 43.18 0)
  (unit 1)
  (body_style 1)
  (exclude_from_sim no)
  (in_bom yes)
  (on_board yes)
  (dnp no)
  (property
   "Reference"
   "#PWR012" (at 55.88 43.18 0) (effects (font (size 1.27 1.27)) (justify left) (hide yes)))
  (property
   "Value"
   "+5VF" (at 55.88 38.1 0) (effects (font (size 1.27 1.27))))
  (property
   "Footprint"
   "" (at 55.88 43.18 0) (effects (font (size 1.27 1.27)) (justify left) (hide yes)))
  (property
   "Datasheet"
   "" (at 55.88 43.18 0) (effects (font (size 1.27 1.27)) (justify left) (hide yes)))
  (pin
   "1")
  (instances (project
    "fx-ret-comandi" (path
    "/98a1ab3a-1169-5542-a25f-c364f981c8a1/ee91338d-f47b-5966-a663-c1560226fdbf" (reference "#PWR012") (unit 1)))))
 (wire
  (pts (xy 45.72 58.42) (xy 35.56 58.42))
  (stroke (width 0) (type default)))
 (wire
  (pts (xy 35.56 58.42) (xy 35.56 59.69))
  (stroke (width 0) (type default)))
 (wire
  (pts (xy 35.56 59.69) (xy 33.02 59.69))
  (stroke (width 0) (type default)))
 (symbol
  (lib_id "power:GND")
  (at 33.02 59.69 0)
  (unit 1)
  (body_style 1)
  (exclude_from_sim no)
  (in_bom yes)
  (on_board yes)
  (dnp no)
  (property
   "Reference"
   "#PWR013" (at 33.02 59.69 0) (effects (font (size 1.27 1.27)) (justify left) (hide yes)))
  (property
   "Value"
   "AGND" (at 33.02 64.77 0) (effects (font (size 1.27 1.27))))
  (property
   "Footprint"
   "" (at 33.02 59.69 0) (effects (font (size 1.27 1.27)) (justify left) (hide yes)))
  (property
   "Datasheet"
   "" (at 33.02 59.69 0) (effects (font (size 1.27 1.27)) (justify left) (hide yes)))
  (pin
   "1")
  (instances (project
    "fx-ret-comandi" (path
    "/98a1ab3a-1169-5542-a25f-c364f981c8a1/ee91338d-f47b-5966-a663-c1560226fdbf" (reference "#PWR013") (unit 1)))))
 (wire
  (pts (xy 45.72 63.5) (xy 38.1 63.5))
  (stroke (width 0) (type default)))
 (wire
  (pts (xy 38.1 63.5) (xy 38.1 73.66))
  (stroke (width 0) (type default)))
 (symbol
  (lib_id "Device:R")
  (at 29.21 73.66 270)
  (unit 1)
  (body_style 1)
  (exclude_from_sim no)
  (in_bom yes)
  (on_board yes)
  (dnp no)
  (property
   "Reference"
   "R1" (at 29.21 71.12 90) (effects (font (size 1.27 1.27))))
  (property
   "Value"
   "6k2" (at 29.21 76.2 90) (effects (font (size 1.27 1.27))))
  (property
   "Footprint"
   "Resistor_SMD:R_0805_2012Metric" (at 29.21 73.66 0) (effects (font (size 1.27 1.27)) (justify left) (hide yes)))
  (property
   "Datasheet"
   "" (at 29.21 73.66 0) (effects (font (size 1.27 1.27)) (justify left) (hide yes)))
  (property
   "Nota"
   "NOTA: corrente dei LED ~2 mA (metering §1): I = 12,5 V / R, formula del datasheet LM3915 da verificare" (at 29.21 73.66 0) (effects (font (size 1.27 1.27)) (justify left) (hide yes)))
  (pin
   "1")
  (pin
   "2")
  (instances (project
    "fx-ret-comandi" (path
    "/98a1ab3a-1169-5542-a25f-c364f981c8a1/ee91338d-f47b-5966-a663-c1560226fdbf" (reference "R1") (unit 1)))))
 (wire
  (pts (xy 38.1 73.66) (xy 33.02 73.66))
  (stroke (width 0) (type default)))
 (wire
  (pts (xy 25.4 73.66) (xy 22.86 73.66))
  (stroke (width 0) (type default)))
 (symbol
  (lib_id "power:GND")
  (at 22.86 73.66 0)
  (unit 1)
  (body_style 1)
  (exclude_from_sim no)
  (in_bom yes)
  (on_board yes)
  (dnp no)
  (property
   "Reference"
   "#PWR014" (at 22.86 73.66 0) (effects (font (size 1.27 1.27)) (justify left) (hide yes)))
  (property
   "Value"
   "CTRL_GND" (at 22.86 78.74 0) (effects (font (size 1.27 1.27))))
  (property
   "Footprint"
   "" (at 22.86 73.66 0) (effects (font (size 1.27 1.27)) (justify left) (hide yes)))
  (property
   "Datasheet"
   "" (at 22.86 73.66 0) (effects (font (size 1.27 1.27)) (justify left) (hide yes)))
  (pin
   "1")
  (instances (project
    "fx-ret-comandi" (path
    "/98a1ab3a-1169-5542-a25f-c364f981c8a1/ee91338d-f47b-5966-a663-c1560226fdbf" (reference "#PWR014") (unit 1)))))
 (wire
  (pts (xy 45.72 66.04) (xy 40.64 66.04))
  (stroke (width 0) (type default)))
 (wire
  (pts (xy 40.64 66.04) (xy 40.64 81.28))
  (stroke (width 0) (type default)))
 (wire
  (pts (xy 40.64 81.28) (xy 38.1 81.28))
  (stroke (width 0) (type default)))
 (symbol
  (lib_id "power:GND")
  (at 38.1 81.28 0)
  (unit 1)
  (body_style 1)
  (exclude_from_sim no)
  (in_bom yes)
  (on_board yes)
  (dnp no)
  (property
   "Reference"
   "#PWR015" (at 38.1 81.28 0) (effects (font (size 1.27 1.27)) (justify left) (hide yes)))
  (property
   "Value"
   "CTRL_GND" (at 38.1 86.36 0) (effects (font (size 1.27 1.27))))
  (property
   "Footprint"
   "" (at 38.1 81.28 0) (effects (font (size 1.27 1.27)) (justify left) (hide yes)))
  (property
   "Datasheet"
   "" (at 38.1 81.28 0) (effects (font (size 1.27 1.27)) (justify left) (hide yes)))
  (pin
   "1")
  (instances (project
    "fx-ret-comandi" (path
    "/98a1ab3a-1169-5542-a25f-c364f981c8a1/ee91338d-f47b-5966-a663-c1560226fdbf" (reference "#PWR015") (unit 1)))))
 (wire
  (pts (xy 45.72 71.12) (xy 43.18 71.12))
  (stroke (width 0) (type default)))
 (wire
  (pts (xy 43.18 71.12) (xy 43.18 97.79))
  (stroke (width 0) (type default)))
 (wire
  (pts (xy 43.18 97.79) (xy 40.64 97.79))
  (stroke (width 0) (type default)))
 (symbol
  (lib_id "power:+15V")
  (at 40.64 97.79 0)
  (unit 1)
  (body_style 1)
  (exclude_from_sim no)
  (in_bom yes)
  (on_board yes)
  (dnp no)
  (property
   "Reference"
   "#PWR016" (at 40.64 97.79 0) (effects (font (size 1.27 1.27)) (justify left) (hide yes)))
  (property
   "Value"
   "+5VF" (at 40.64 92.71 0) (effects (font (size 1.27 1.27))))
  (property
   "Footprint"
   "" (at 40.64 97.79 0) (effects (font (size 1.27 1.27)) (justify left) (hide yes)))
  (property
   "Datasheet"
   "" (at 40.64 97.79 0) (effects (font (size 1.27 1.27)) (justify left) (hide yes)))
  (pin
   "1")
  (instances (project
    "fx-ret-comandi" (path
    "/98a1ab3a-1169-5542-a25f-c364f981c8a1/ee91338d-f47b-5966-a663-c1560226fdbf" (reference "#PWR016") (unit 1)))))
 (text
  "PWR_FLAG (for the ERC check only)"
  (exclude_from_sim no)
  (at 15.24 165.1 0)
  (effects (font (size 2 2)
    (bold yes)) (justify left bottom)))
 (symbol
  (lib_id "power:PWR_FLAG")
  (at 20.32 171.45 0)
  (unit 1)
  (body_style 1)
  (exclude_from_sim no)
  (in_bom no)
  (on_board no)
  (dnp no)
  (property
   "Reference"
   "#FLG01" (at 20.32 166.37 0) (effects (font (size 1.27 1.27))))
  (property
   "Value"
   "PWR_FLAG" (at 20.32 165.1 0) (effects (font (size 1.27 1.27))))
  (property
   "Footprint"
   "" (at 20.32 171.45 0) (effects (font (size 1.27 1.27)) (justify left) (hide yes)))
  (property
   "Datasheet"
   "" (at 20.32 171.45 0) (effects (font (size 1.27 1.27)) (justify left) (hide yes)))
  (pin
   "1")
  (instances (project
    "fx-ret-comandi" (path
    "/98a1ab3a-1169-5542-a25f-c364f981c8a1/ee91338d-f47b-5966-a663-c1560226fdbf" (reference "#FLG01") (unit 1)))))
 (symbol
  (lib_id "power:+15V")
  (at 20.32 171.45 180)
  (unit 1)
  (body_style 1)
  (exclude_from_sim no)
  (in_bom yes)
  (on_board yes)
  (dnp no)
  (property
   "Reference"
   "#PWR017" (at 20.32 171.45 0) (effects (font (size 1.27 1.27)) (justify left) (hide yes)))
  (property
   "Value"
   "+5VF" (at 20.32 176.53 0) (effects (font (size 1.27 1.27))))
  (property
   "Footprint"
   "" (at 20.32 171.45 0) (effects (font (size 1.27 1.27)) (justify left) (hide yes)))
  (property
   "Datasheet"
   "" (at 20.32 171.45 0) (effects (font (size 1.27 1.27)) (justify left) (hide yes)))
  (pin
   "1")
  (instances (project
    "fx-ret-comandi" (path
    "/98a1ab3a-1169-5542-a25f-c364f981c8a1/ee91338d-f47b-5966-a663-c1560226fdbf" (reference "#PWR017") (unit 1)))))
 (symbol
  (lib_id "power:PWR_FLAG")
  (at 49.53 171.45 0)
  (unit 1)
  (body_style 1)
  (exclude_from_sim no)
  (in_bom no)
  (on_board no)
  (dnp no)
  (property
   "Reference"
   "#FLG03" (at 49.53 166.37 0) (effects (font (size 1.27 1.27))))
  (property
   "Value"
   "PWR_FLAG" (at 49.53 165.1 0) (effects (font (size 1.27 1.27))))
  (property
   "Footprint"
   "" (at 49.53 171.45 0) (effects (font (size 1.27 1.27)) (justify left) (hide yes)))
  (property
   "Datasheet"
   "" (at 49.53 171.45 0) (effects (font (size 1.27 1.27)) (justify left) (hide yes)))
  (pin
   "1")
  (instances (project
    "fx-ret-comandi" (path
    "/98a1ab3a-1169-5542-a25f-c364f981c8a1/ee91338d-f47b-5966-a663-c1560226fdbf" (reference "#FLG03") (unit 1)))))
 (symbol
  (lib_id "power:GND")
  (at 49.53 171.45 0)
  (unit 1)
  (body_style 1)
  (exclude_from_sim no)
  (in_bom yes)
  (on_board yes)
  (dnp no)
  (property
   "Reference"
   "#PWR018" (at 49.53 171.45 0) (effects (font (size 1.27 1.27)) (justify left) (hide yes)))
  (property
   "Value"
   "CTRL_GND" (at 49.53 176.53 0) (effects (font (size 1.27 1.27))))
  (property
   "Footprint"
   "" (at 49.53 171.45 0) (effects (font (size 1.27 1.27)) (justify left) (hide yes)))
  (property
   "Datasheet"
   "" (at 49.53 171.45 0) (effects (font (size 1.27 1.27)) (justify left) (hide yes)))
  (pin
   "1")
  (instances (project
    "fx-ret-comandi" (path
    "/98a1ab3a-1169-5542-a25f-c364f981c8a1/ee91338d-f47b-5966-a663-c1560226fdbf" (reference "#PWR018") (unit 1)))))
 (global_label
  "MET"
  (shape passive)
  (at 45.72 50.8 180)
  (fields_autoplaced yes)
  (effects (font (size 1 1)) (justify right)))
 (global_label
  "+REF5"
  (shape passive)
  (at 45.72 55.88 180)
  (fields_autoplaced yes)
  (effects (font (size 1 1)) (justify right))))
